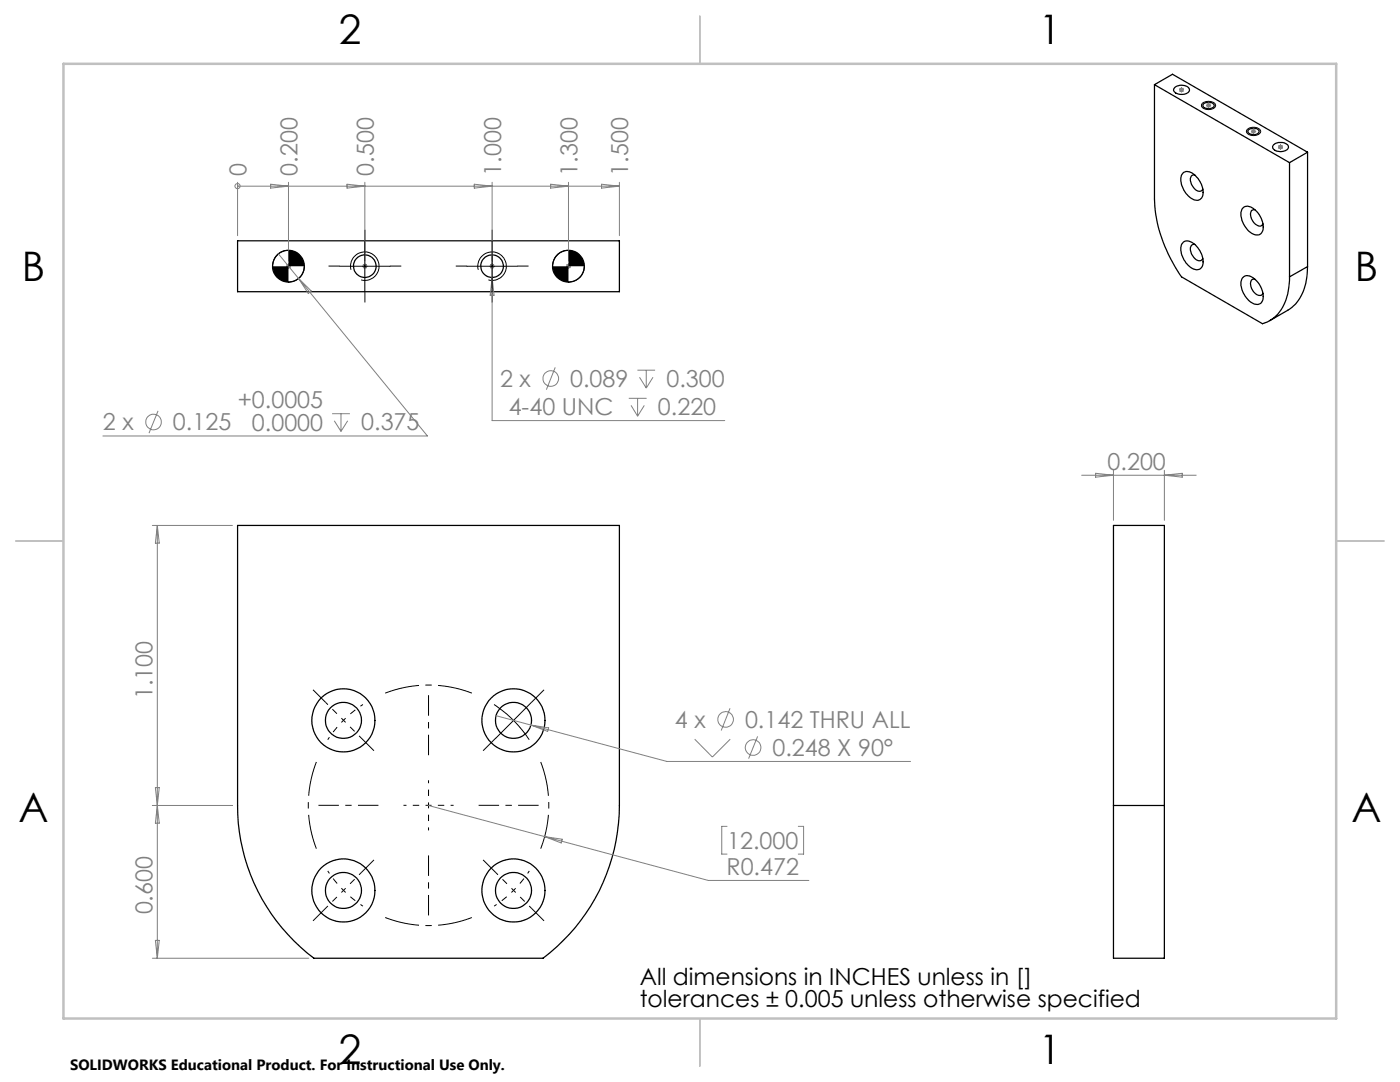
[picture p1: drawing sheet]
<svg xmlns="http://www.w3.org/2000/svg" width="279mm" height="216mm" viewBox="0 0 279 216" stroke-linecap="round" stroke-linejoin="round" font-family="sans-serif">
<g fill="none" stroke="#000" stroke-width=".25">
<path d="M230.4 16.9v22.8a29.1 29.1 0 0 0 5.4 15.5l16.2 9.4a7.7 7.7 0 0 0 5.1-6.6l.3-2.8M230.4 16.9l27 15.6M230.4 16.9l3.6-2.1 26.9 15.6M234.4 17.5a2.06 2.06 0 0 1 2.9 .2 1.05 1.05 0 0 1-1.2 1.1 1.64 1.64 0 0 1-1.9-.9zM236.1 34.5a2.02 2.02 0 0 1 2.7 .8 3.8 3.8 0 0 1 1 4.2 1.8 1.8 0 0 1-2.7-.4 4.2 4.2 0 0 1-1.2-4.3zM238.4 34.9a.95 .95 0 0 0-.9 .6 .95 .95 0 0 0 .2 1 1.81 1.81 0 0 0 2.1 1.6l.2-.4M240.2 20.7a1.35 1.35 0 0 1 2.1 .4 1.34 1.34 0 0 1-2.2 0zM249.1 26a1.45 1.45 0 0 1 2.2 .1 1.25 1.25 0 0 1-1.1 .8 1.25 1.25 0 0 1-1.2-.7zM254.2 28.9a2.15 2.15 0 0 1 2.9 .2 1.05 1.05 0 0 1-1.3 1.1 1.54 1.54 0 0 1-1.8-.9zM257.4 32.5v22.7M260.9 30.4l-3.5 2.1M260.9 30.4v22.8"/>
<path d="M47.4 48h76.2v10.2h-76.2zM236.1 48.3a2.05 2.05 0 0 1 2.7 .9 3.9 3.9 0 0 1 1 4.2 1.8 1.8 0 0 1-2.7-.4 4.2 4.2 0 0 1-1.2-4.3zM238.4 48.8a.99 .99 0 0 0-.8 .5 .99 .99 0 0 0 .1 1.1 1.81 1.81 0 0 0 2.1 1.5l.2-.3M248 41.6a1.76 1.76 0 0 1 2.6 .4 3.9 3.9 0 0 1 1.2 4.5 1.62 1.62 0 0 1-2.4-.3 4.3 4.3 0 0 1-1.5-4.5zM248 55.4a1.76 1.76 0 0 1 2.6 .5 3.9 3.9 0 0 1 1.2 4.4 1.8 1.8 0 0 1-2.7-.4 4.2 4.2 0 0 1-1.2-4.3zM250.4 41.8a.78 .78 0 0 0-.7 .3 .78 .78 0 0 0-.1 .9 2.23 2.23 0 0 0 2 2.1l.4-.5M250.4 55.7a.78 .78 0 0 0-.7 .3 .78 .78 0 0 0-.1 .8 2.23 2.23 0 0 0 2 2.1l.4-.4M260.9 53.2a10.2 10.2 0 0 1-3.1 8.1l-4.4 2.7M260.9 53.2l-3.5 2M47.4 104.8h76.2v55.9a38.1 38.1 0 0 1-15.2 30.5h-45.7a38.1 38.1 0 0 1-15.3-30.5zM222.2 160.7v30.5h10.2v-30.5M222.2 160.7v-55.9h10.2v55.9"/>
<path d="M222.2 160.7h10.2"/>
<circle cx="57.6" cy="53.1" r="3.2"/>
<circle cx="72.8" cy="53.1" r="2.27"/>
<circle cx="98.2" cy="53.1" r="2.27"/>
<circle cx="113.5" cy="53.1" r="3.2"/>
<circle cx="68.5" cy="143.7" r="6.3"/>
<circle cx="68.5" cy="143.7" r="3.6"/>
<circle cx="102.5" cy="143.7" r="6.3"/>
<circle cx="102.5" cy="143.7" r="3.6"/>
<circle cx="68.5" cy="177.7" r="6.3"/>
<circle cx="68.5" cy="177.7" r="3.6"/>
<circle cx="102.5" cy="177.7" r="6.3"/>
<circle cx="102.5" cy="177.7" r="3.6"/>
</g>
<g fill="none" stroke="#808080" stroke-width=".2">
<path d="M235.3 17.9h1M235.4 17.6l.7 .7M235.8 17.4v1M236.1 17.6l-.7 .7M47.4 37.1h.1M47.4 36.4v10.6M47.4 37.1h76.2M54 36.8l3.6 .3-3.6 .4zM57.6 36.4v15.7M69.3 36.8l3.5 .3-3.5 .4zM72.8 36.4v15.7M94.7 36.8l3.5 .3-3.5 .4z"/>
<path d="M98.2 36.4v47.5h46.4M109.9 36.8l3.6 .3-3.6 .4zM113.5 36.4v15.7M120.1 36.8l3.5 .3-3.5 .4zM123.6 36.4v10.6M240.7 21h1M240.8 20.7l.7 .7M241.2 20.5v1.1M241.5 20.7l-.7 .7M249.7 26.2h1M249.8 25.9l.7 .7M250.2 25.7v1"/>
<path d="M250.5 25.9l-.7 .7M255.1 29.4h.9M255.2 29l.7 .7M255.6 28.8v1M255.9 29l-.7 .7M55.6 50.7l29.7 36.3h-64.8M57.1 53.1h1M57.2 52.8l.7 .7M57.6 52.6v1M57.9 52.8l-.7 .7M59.6 55.6l2.5 2.5-.6 .5zM72.3 53.1h1"/>
<path d="M72.5 52.8l.7 .7M72.8 52.6v1M73.2 52.8l-.7 .7M97.7 53.1h1M97.9 52.8l.7 .7M98.2 55.4l.4 3.5h-.8zM98.6 52.8l-.7 .7M113 53.1h.9M113.1 52.8l.7 .7M113.5 52.6v1M113.8 52.8l-.7 .7M110.8 73.3l-1.8 4.5"/>
<path d="M125.5 79.5h3.5M127.2 73.9h3.5M127.2 79.5v3.5M127.6 75.3l1.4 2.1M129 73.9v3.5M130.3 75.3l-1.3 2.1M31.5 82l-1.8 4.4M66.3 82.5h3.5M66.7 84l1.4 2.1M68.1 82.5v3.6M69.4 84l-1.3 2.1M125.9 80.9l1.3 2.1"/>
<path d="M128.6 80.9l-1.4 2.1M215.9 94.8h22.8M218.7 94.4l3.5 .4-3.5 .4zM222.2 93.8v10M232.4 93.8v10M232.4 94.8l3.5-.4v.8zM30.4 104.8h16M31.4 104.8v86.4M31.4 104.8l.4 3.6h-.8zM31 157.2h.8l-.8 7.1h.8zM99 142.8l6.9 1.9M105.9 144.7l27.2 7.2h48.6"/>
<path d="M105.9 144.7l3.6 .5-.2 .7zM138.6 147.5l3.6 3.6 3.5-3.6M145.7 141.3l-1.8 4.5M151.2 146.9l-1.8 4.5M30.4 160.7h16M85.5 160.7l23.2 6.2M108.7 166.9l32.7 8.8h20M108.7 166.9l3.5 .6-.2 .7zM145.1 164.9h-1.1v5.5h1.1M159.3 164.9h1.1v5.5h-1.1M30.4 191.2h31.2M31 187.6h.8l-.4 3.6z"/>
<circle cx="47.4" cy="37.1" r=".5"/>
<circle cx="109.9" cy="75.5" r="1.55"/>
<circle cx="30.7" cy="84.2" r="1.55"/>
<circle cx="144.8" cy="143.6" r="1.56"/>
<circle cx="150.3" cy="149.2" r="1.56"/>
</g>
<g fill="none" stroke="#000" stroke-width=".2" stroke-dasharray="15.2 1.3 1.3 1.3" stroke-dashoffset="14.6" stroke-linecap="butt">
<path d="M68.6 143.7l-1.7 1.9-1.5 2M68.6 143.7l1.8-1.7 2-1.4M68.6 143.7l-3.6-3.5M68.6 143.7l3.5 3.6M68.6 177.7l1.8 1.6 2 1.5M68.6 177.7l-1.7-1.9-1.5-2M68.6 177.7l-3.6 3.5M68.6 177.7l3.5-3.6M85.5 160.7v-5M85.5 160.7h-5M85.5 160.7v5M85.5 160.7h5"/>
<path d="M102.5 177.7l1.7-1.9 1.4-2M102.5 177.7l-1.9 1.6-2 1.5M102.5 177.7l3.5 3.5M102.5 177.7l-3.5-3.6"/>
</g>
<path d="M94.2 138.3a24 24 0 0 0-17.3 0M63.1 152a24 24 0 0 0 0 17.3M107.9 169.3a24 24 0 0 0 0-17.3M76.9 183.1a24 24 0 0 0 17.3 0" fill="none" stroke="#000" stroke-width=".2" stroke-dasharray="15.2 1.3 1.3 1.3" stroke-dashoffset="8.3" stroke-linecap="butt"/>
<g fill="none" stroke="#000" stroke-width=".2">
<path d="M240 20.6a1.93 1.93 0 0 1 2.6 .3 1.02 1.02 0 0 1-1.3 1l-1-.2a.64 .64 0 0 1-.5-.4 .64 .64 0 0 1 .2-.7zM249 25.8a1.79 1.79 0 0 1 2.6 .4 1.68 1.68 0 0 1-2.7 .4 .52 .52 0 0 1 .1-.8zM57.6 50a3.1 3.1 0 0 0-3.2 3.1M60.7 53.1a3.2 3.2 0 0 1-3.1 3.2M67.8 53.1h10M70.1 53.8a2.84 2.84 0 0 1 2.5-3.5 2.84 2.84 0 0 1 3 3.1 2.84 2.84 0 0 1-3.5 2.4M72.8 48.1v10M93.2 53.1h10M95.5 53.8a2.84 2.84 0 0 1 2.5-3.5 2.84 2.84 0 0 1 3 3.1 2.84 2.84 0 0 1-3.5 2.4M98.2 48.1v10M113.5 50a3.1 3.1 0 0 0-3.2 3.1M116.6 53.1a3.2 3.2 0 0 1-3.1 3.2"/>
<path d="M98.6 140.6l2.5 1.9 1.4 1.3M102.5 143.8l1.6 1.8 1.5 2M102.5 143.8l-3.5 3.5M106 140.2l-3.5 3.6"/>
</g>
<g fill="none" stroke="#000" stroke-width=".2" stroke-dasharray="15.2 1.3 1.3 1.3" stroke-linecap="butt">
<path d="M67.8 53.1h-2.2M72.8 48.1v-2.3M72.8 58.1v2.3M77.8 53.1h2.3M93.2 53.1h-2.2M98.2 48.1v-2.3M98.2 58.1v2.3M103.2 53.1h2.3M65 140.2l-2.5-2.6M72.1 147.3l2.5 2.5M99 147.3l-2.6 2.5M106 140.2l2.6-2.6"/>
<path d="M72.1 174.1l2.5-2.5M99 174.1l-2.6-2.5M65 181.2l-2.5 2.5M106 181.2l2.6 2.5"/>
</g>
<path d="M85.5 150.7v-12M75.5 160.7h-11.9M85.5 170.7v12M95.5 160.7h12" fill="none" stroke="#000" stroke-width=".2" stroke-dasharray="15.2 1.3 1.3 1.3" stroke-dashoffset="11.2" stroke-linecap="butt"/>
<path d="M139.7 3.2v9.5M3.1 107.9h9.6M266.7 107.9h9.5M139.7 203.2v9.6" fill="none" stroke="#c0c0c0" stroke-width=".25"/>
<path d="M12.7 12.7h254v190.5h-254z" fill="none" stroke="#c0c0c0" stroke-width=".5"/>
<path d="M110.3 53.1a3.2 3.2 0 0 0 3.2 3.2v-3.2zM113.5 50v3.1h3.1a3.2 3.2 0 0 0-3.1-3.1zM54.4 53.1a3.2 3.2 0 0 0 3.2 3.2v-3.2zM57.6 50v3.1h3.1a3.2 3.2 0 0 0-3.1-3.1z" fill="#000"/>
<g font-size="8.1">
<text x="67.6" y="8.9">2</text>
<text x="207.3" y="8.9">1</text>
<text x="4.4" y="56.1">B</text>
<text x="270.4" y="56.1">B</text>
<text x="3.7" y="164.1">A</text>
<text x="269.7" y="164.1">A</text>
<text x="67.6" y="212.4">2</text>
<text x="207.3" y="212.4">1</text>
</g>
<g font-size="4.7" fill="#808080">
<text x="49.2" y="35.1" transform="rotate(-90 49.2 35.1)">0</text>
<text x="59.3" y="35.1" transform="rotate(-90 59.3 35.1)">0.200</text>
<text x="74.6" y="35.1" transform="rotate(-90 74.6 35.1)">0.500</text>
<text x="100" y="35.1" transform="rotate(-90 100 35.1)">1.000</text>
<text x="115.2" y="35.1" transform="rotate(-90 115.2 35.1)">1.300</text>
<text x="125.4" y="35.1" transform="rotate(-90 125.4 35.1)">1.500</text>
<text x="99.8" y="77.2">2 x</text>
<text x="113.8" y="77.2">0.089</text>
<text x="133" y="77.2">0.300</text>
<text x="47.5" y="81.4">+0.0005</text>
<text x="101.5" y="82.8">4-40 UNC</text>
<text x="131.3" y="82.8">0.220</text>
<text x="20.5" y="85.9">2 x</text>
<text x="34.5" y="85.9">0.125</text>
<text x="50.3" y="86">0.0000</text>
<text x="72.1" y="85.9">0.375</text>
<text x="221.1" y="93.8">0.200</text>
<text x="30.4" y="139.5" transform="rotate(-90 30.4 139.5)">1.100</text>
<text x="134.7" y="145.3">4 x</text>
<text x="148.7" y="145.3">0.142 THRU ALL</text>
<text x="154.2" y="150.9">0.248 X 90°</text>
<text x="145.1" y="169.4">12.000</text>
<text x="145" y="174.6">R0.472</text>
<text x="30.4" y="182.5" transform="rotate(-90 30.4 182.5)">0.600</text>
</g>
<g font-size="4.7">
<text x="127.7" y="196.5">All dimensions in INCHES unless in []</text>
<text x="127.7" y="201">tolerances ± 0.005 unless otherwise specified</text>
</g>
<text font-size="3" x="14" y="213.5">SOLIDWORKS Educational Product. For Instructional Use Only.</text>
</svg>
